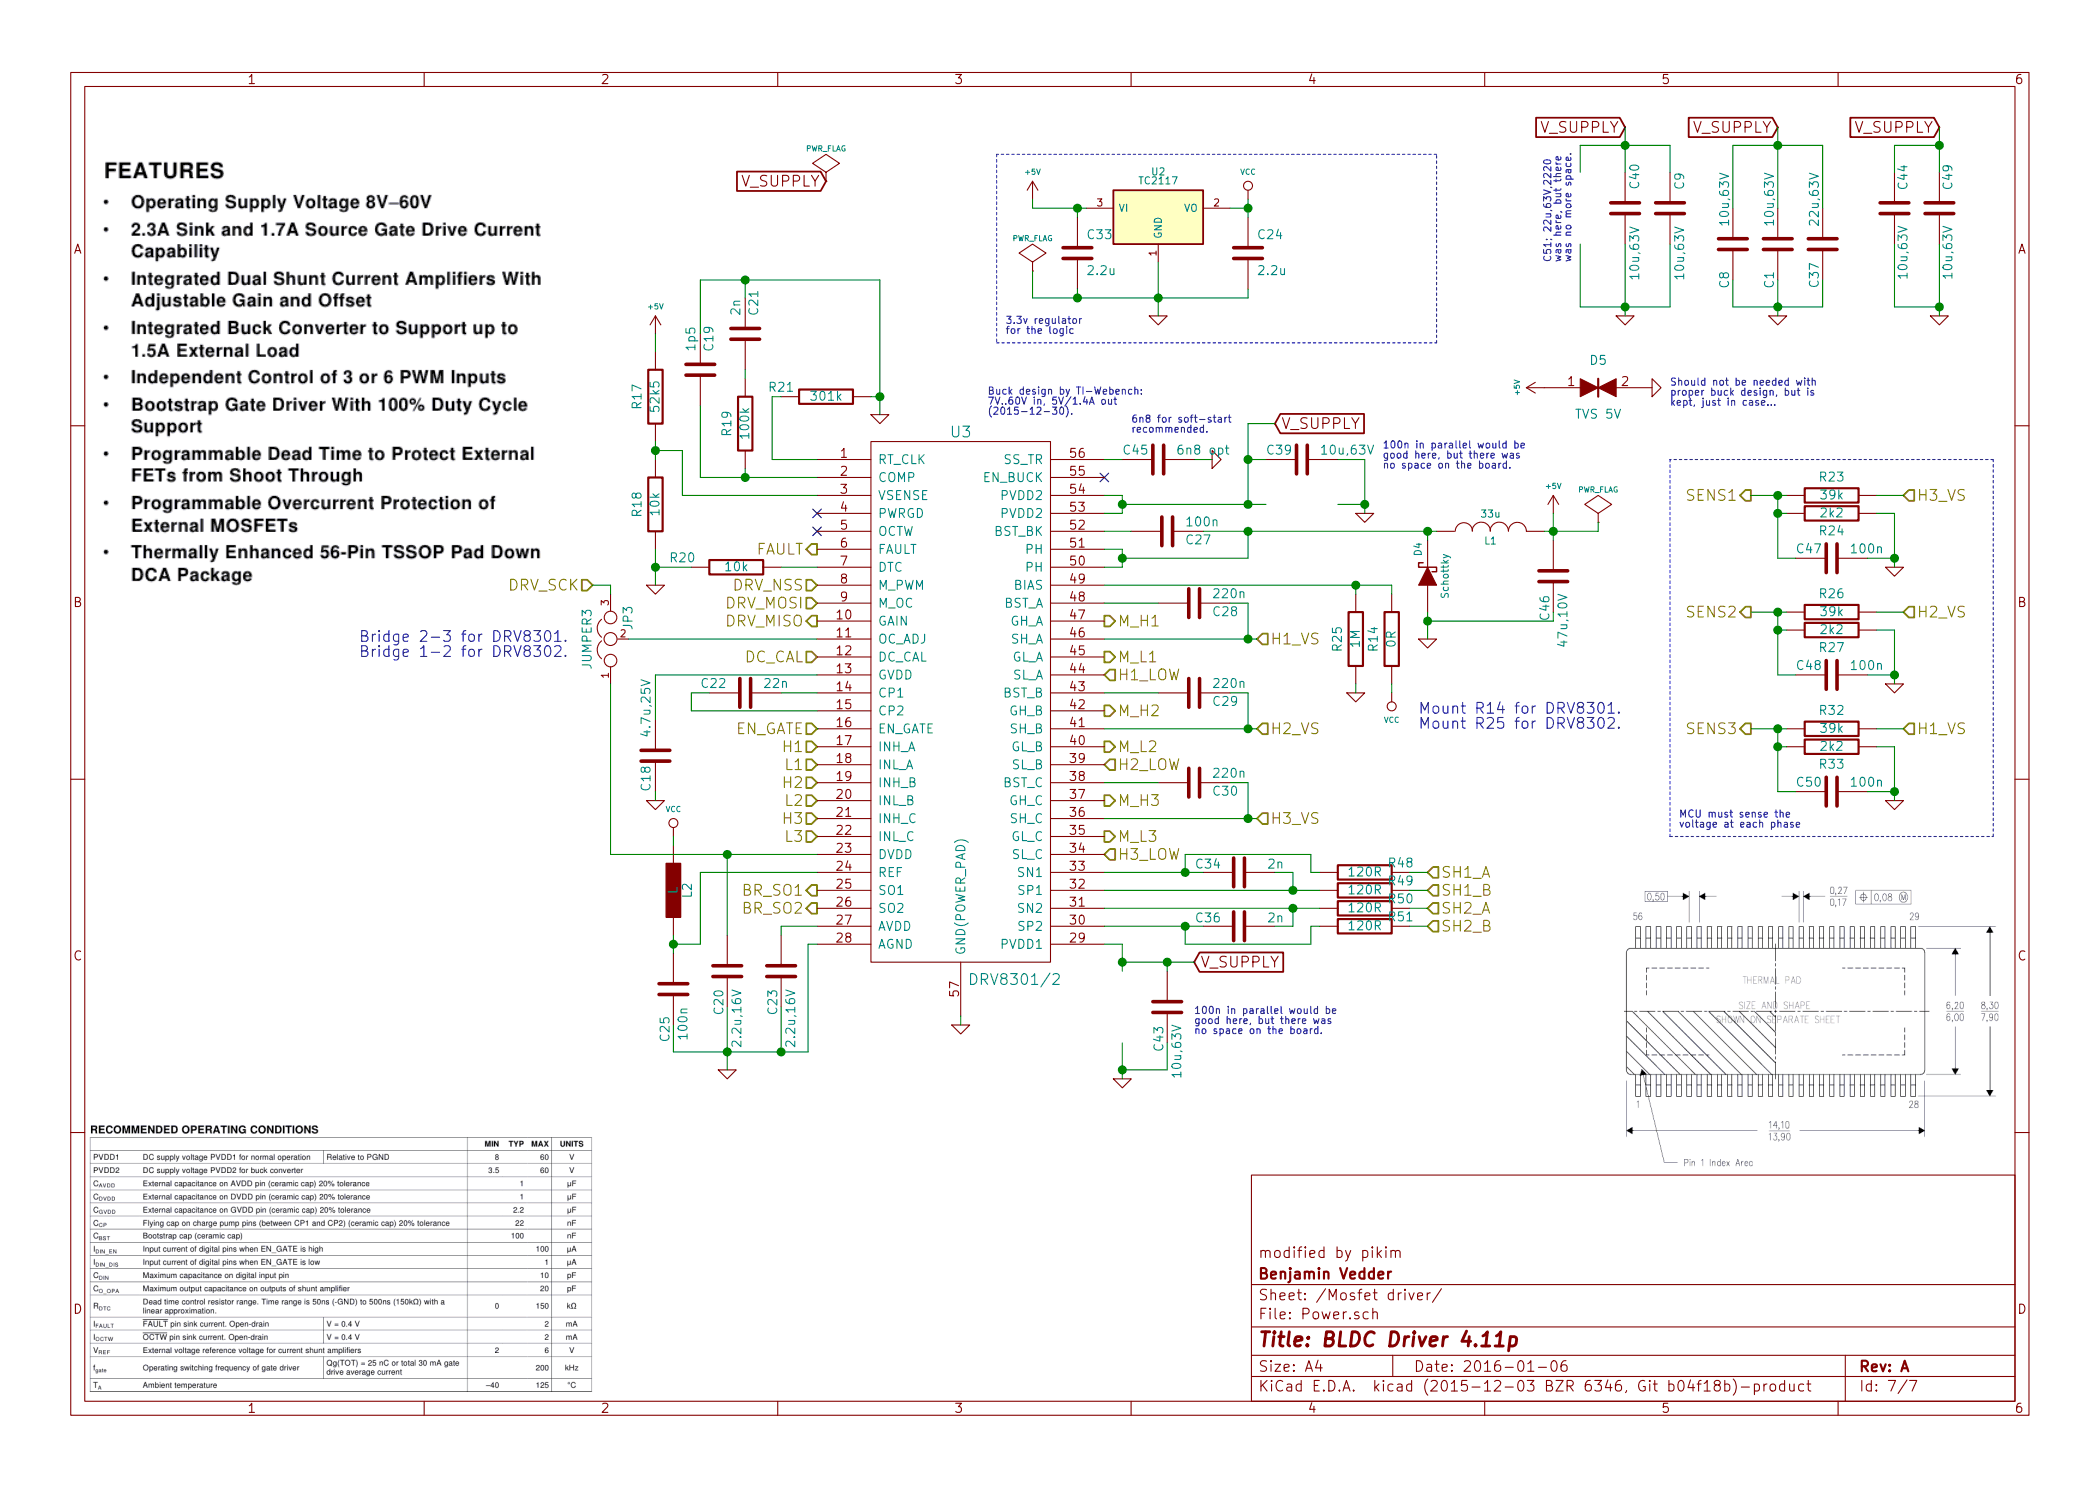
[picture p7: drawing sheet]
EESchema Schematic File Version 2
LIBS:power
LIBS:device
LIBS:transistors
LIBS:conn
LIBS:linear
LIBS:regul
LIBS:74xx
LIBS:cmos4000
LIBS:adc-dac
LIBS:memory
LIBS:xilinx
LIBS:microcontrollers
LIBS:dsp
LIBS:microchip
LIBS:analog_switches
LIBS:motorola
LIBS:texas
LIBS:intel
LIBS:audio
LIBS:interface
LIBS:digital-audio
LIBS:philips
LIBS:display
LIBS:cypress
LIBS:siliconi
LIBS:opto
LIBS:atmel
LIBS:contrib
LIBS:valves
LIBS:BLDC_4-cache
EELAYER 25 0
EELAYER END
$Descr A4 11693 8268
encoding utf-8
Sheet 7 7
Title "BLDC Driver 4.11p"
Date "2016-01-06"
Rev "A"
Comp "Benjamin Vedder"
Comment1 "modified by pikim"
Comment2 ""
Comment3 ""
Comment4 ""
$EndDescr
$Comp
L C-RESCUE-BLDC_4 C28
U 1 1
P 6650 3350
F 0 "C28" V 6700 3450 50  0000 L CNN
F 1 "220n" V 6600 3450 50  0000 L CNN
F 2 "CRF1:SMD-0603_c" H 6650 3350 60  0001 C CNN
F 3 "" H 6650 3350 60  0001 C CNN
	1    6650 3350
	0    1    1    0   
$EndComp
$Comp
L DIODESCH D4
U 1 1
P 7950 3200
F 0 "D4" H 8100 3250 40  0000 C CNN
F 1 "Schottky" H 7950 3100 40  0000 C CNN
F 2 "Diodes_SMD:SMA_Standard" H 7950 3200 60  0001 C CNN
F 3 "" H 7950 3200 60  0001 C CNN
	1    7950 3200
	0    -1   -1   0   
$EndComp
$Comp
L R-RESCUE-BLDC_4 R23
U 1 1
P 10200 2750
F 0 "R23" V 10100 2750 50  0000 C CNN
F 1 "39k" V 10200 2750 50  0000 C CNN
F 2 "CRF1:SMD-0603_r" H 10200 2750 60  0001 C CNN
F 3 "" H 10200 2750 60  0001 C CNN
	1    10200 2750
	0    1    1    0   
$EndComp
$Comp
L R-RESCUE-BLDC_4 R24
U 1 1
P 10200 2850
F 0 "R24" V 10300 2850 50  0000 C CNN
F 1 "2k2" V 10200 2850 50  0000 C CNN
F 2 "CRF1:SMD-0603_r" H 10200 2850 60  0001 C CNN
F 3 "" H 10200 2850 60  0001 C CNN
	1    10200 2850
	0    1    1    0   
$EndComp
$Comp
L GND-RESCUE-BLDC_4 #PWR048
U 1 1
P 10550 3150
F 0 "#PWR048" H 10550 3150 30  0001 C CNN
F 1 "GND" H 10550 3080 30  0001 C CNN
F 2 "" H 10550 3150 60  0001 C CNN
F 3 "" H 10550 3150 60  0001 C CNN
	1    10550 3150
	1    0    0    -1  
$EndComp
$Comp
L GND-RESCUE-BLDC_4 #PWR049
U 1 1
P 10550 3800
F 0 "#PWR049" H 10550 3800 30  0001 C CNN
F 1 "GND" H 10550 3730 30  0001 C CNN
F 2 "" H 10550 3800 60  0001 C CNN
F 3 "" H 10550 3800 60  0001 C CNN
	1    10550 3800
	1    0    0    -1  
$EndComp
$Comp
L R-RESCUE-BLDC_4 R27
U 1 1
P 10200 3500
F 0 "R27" V 10300 3500 50  0000 C CNN
F 1 "2k2" V 10200 3500 50  0000 C CNN
F 2 "CRF1:SMD-0603_r" H 10200 3500 60  0001 C CNN
F 3 "" H 10200 3500 60  0001 C CNN
	1    10200 3500
	0    1    1    0   
$EndComp
$Comp
L R-RESCUE-BLDC_4 R26
U 1 1
P 10200 3400
F 0 "R26" V 10100 3400 50  0000 C CNN
F 1 "39k" V 10200 3400 50  0000 C CNN
F 2 "CRF1:SMD-0603_r" H 10200 3400 60  0001 C CNN
F 3 "" H 10200 3400 60  0001 C CNN
	1    10200 3400
	0    1    1    0   
$EndComp
$Comp
L R-RESCUE-BLDC_4 R32
U 1 1
P 10200 4050
F 0 "R32" V 10100 4050 50  0000 C CNN
F 1 "39k" V 10200 4050 50  0000 C CNN
F 2 "CRF1:SMD-0603_r" H 10200 4050 60  0001 C CNN
F 3 "" H 10200 4050 60  0001 C CNN
	1    10200 4050
	0    1    1    0   
$EndComp
$Comp
L R-RESCUE-BLDC_4 R33
U 1 1
P 10200 4150
F 0 "R33" V 10300 4150 50  0000 C CNN
F 1 "2k2" V 10200 4150 50  0000 C CNN
F 2 "CRF1:SMD-0603_r" H 10200 4150 60  0001 C CNN
F 3 "" H 10200 4150 60  0001 C CNN
	1    10200 4150
	0    1    1    0   
$EndComp
$Comp
L GND-RESCUE-BLDC_4 #PWR050
U 1 1
P 10550 4450
F 0 "#PWR050" H 10550 4450 30  0001 C CNN
F 1 "GND" H 10550 4380 30  0001 C CNN
F 2 "" H 10550 4450 60  0001 C CNN
F 3 "" H 10550 4450 60  0001 C CNN
	1    10550 4450
	1    0    0    -1  
$EndComp
$Comp
L C-RESCUE-BLDC_4 C29
U 1 1
P 6650 3850
F 0 "C29" V 6700 3950 50  0000 L CNN
F 1 "220n" V 6600 3950 50  0000 L CNN
F 2 "CRF1:SMD-0603_c" H 6650 3850 60  0001 C CNN
F 3 "" H 6650 3850 60  0001 C CNN
	1    6650 3850
	0    1    1    0   
$EndComp
$Comp
L C-RESCUE-BLDC_4 C30
U 1 1
P 6650 4350
F 0 "C30" V 6700 4450 50  0000 L CNN
F 1 "220n" V 6600 4450 50  0000 L CNN
F 2 "CRF1:SMD-0603_c" H 6650 4350 60  0001 C CNN
F 3 "" H 6650 4350 60  0001 C CNN
	1    6650 4350
	0    1    1    0   
$EndComp
NoConn ~ 6150 2650
$Comp
L C-RESCUE-BLDC_4 C27
U 1 1
P 6500 2950
F 0 "C27" V 6550 3050 50  0000 L CNN
F 1 "100n" V 6450 3050 50  0000 L CNN
F 2 "CRF1:SMD-0603_c" H 6500 2950 60  0001 C CNN
F 3 "" H 6500 2950 60  0001 C CNN
	1    6500 2950
	0    1    1    0   
$EndComp
$Comp
L INDUCTOR L1
U 1 1
P 8300 2950
F 0 "L1" V 8250 2950 40  0000 C CNN
F 1 "33u" V 8400 2950 40  0000 C CNN
F 2 "pikim:inductor_smd_6x6mm" H 8300 2950 60  0001 C CNN
F 3 "" H 8300 2950 60  0001 C CNN
	1    8300 2950
	0    -1   -1   0   
$EndComp
$Comp
L GND-RESCUE-BLDC_4 #PWR051
U 1 1
P 7950 3550
F 0 "#PWR051" H 7950 3550 30  0001 C CNN
F 1 "GND" H 7950 3480 30  0001 C CNN
F 2 "" H 7950 3550 60  0001 C CNN
F 3 "" H 7950 3550 60  0001 C CNN
	1    7950 3550
	1    0    0    -1  
$EndComp
$Comp
L +5V #PWR052
U 1 1
P 8650 2850
F 0 "#PWR052" H 8650 2940 20  0001 C CNN
F 1 "+5V" H 8650 3000 30  0000 C CNN
F 2 "" H 8650 2850 60  0001 C CNN
F 3 "" H 8650 2850 60  0001 C CNN
	1    8650 2850
	1    0    0    -1  
$EndComp
$Comp
L C-RESCUE-BLDC_4 C22
U 1 1
P 4150 3850
F 0 "C22" V 4100 3600 50  0000 L CNN
F 1 "22n" V 4100 3950 50  0000 L CNN
F 2 "CRF1:SMD-0603_c" H 4150 3850 60  0001 C CNN
F 3 "" H 4150 3850 60  0001 C CNN
	1    4150 3850
	0    1    1    0   
$EndComp
$Comp
L C-RESCUE-BLDC_4 C18
U 1 1
P 3650 4200
F 0 "C18" V 3600 4000 50  0000 L CNN
F 1 "4.7u,25V" V 3600 4300 50  0000 L CNN
F 2 "CRF1:SMD-0603_c" H 3650 4200 60  0001 C CNN
F 3 "" H 3650 4200 60  0001 C CNN
F 4 "GRM188R61E475KE15" V 3650 4200 60  0001 C CNN "Part#"
	1    3650 4200
	1    0    0    -1  
$EndComp
$Comp
L GND-RESCUE-BLDC_4 #PWR053
U 1 1
P 4050 5950
F 0 "#PWR053" H 4050 5950 30  0001 C CNN
F 1 "GND" H 4050 5880 30  0001 C CNN
F 2 "" H 4050 5950 60  0001 C CNN
F 3 "" H 4050 5950 60  0001 C CNN
	1    4050 5950
	1    0    0    -1  
$EndComp
$Comp
L C-RESCUE-BLDC_4 C20
U 1 1
P 4050 5400
F 0 "C20" V 4100 5500 50  0000 L CNN
F 1 "2.2u,16V" V 4000 5500 50  0000 L CNN
F 2 "CRF1:SMD-0603_c" H 4050 5400 60  0001 C CNN
F 3 "" H 4050 5400 60  0001 C CNN
F 4 "GRM188R61C225KAAD" V 4050 5400 60  0001 C CNN "Part#"
	1    4050 5400
	-1   0    0    1   
$EndComp
$Comp
L C-RESCUE-BLDC_4 C23
U 1 1
P 4350 5400
F 0 "C23" V 4400 5500 50  0000 L CNN
F 1 "2.2u,16V" V 4300 5500 50  0000 L CNN
F 2 "CRF1:SMD-0603_c" H 4350 5400 60  0001 C CNN
F 3 "" H 4350 5400 60  0001 C CNN
F 4 "GRM188R61C225KAAD" V 4350 5400 60  0001 C CNN "Part#"
	1    4350 5400
	-1   0    0    1   
$EndComp
$Comp
L GND-RESCUE-BLDC_4 #PWR054
U 1 1
P 5350 5700
F 0 "#PWR054" H 5350 5700 30  0001 C CNN
F 1 "GND" H 5350 5630 30  0001 C CNN
F 2 "" H 5350 5700 60  0001 C CNN
F 3 "" H 5350 5700 60  0001 C CNN
	1    5350 5700
	1    0    0    -1  
$EndComp
$Comp
L GND-RESCUE-BLDC_4 #PWR055
U 1 1
P 3650 3250
F 0 "#PWR055" H 3650 3250 30  0001 C CNN
F 1 "GND" H 3650 3180 30  0001 C CNN
F 2 "" H 3650 3250 60  0001 C CNN
F 3 "" H 3650 3250 60  0001 C CNN
	1    3650 3250
	1    0    0    -1  
$EndComp
$Comp
L R-RESCUE-BLDC_4 R20
U 1 1
P 4100 3150
F 0 "R20" V 4050 2850 50  0000 C CNN
F 1 "10k" V 4100 3150 50  0000 C CNN
F 2 "CRF1:SMD-0603_r" H 4100 3150 60  0001 C CNN
F 3 "" H 4100 3150 60  0001 C CNN
	1    4100 3150
	0    1    1    0   
$EndComp
$Comp
L R-RESCUE-BLDC_4 R21
U 1 1
P 4600 2200
F 0 "R21" V 4550 1950 50  0000 C CNN
F 1 "301k" V 4600 2200 50  0000 C CNN
F 2 "CRF1:SMD-0603_r" H 4600 2200 60  0001 C CNN
F 3 "" H 4600 2200 60  0001 C CNN
	1    4600 2200
	0    1    1    0   
$EndComp
$Comp
L GND-RESCUE-BLDC_4 #PWR056
U 1 1
P 4900 2300
F 0 "#PWR056" H 4900 2300 30  0001 C CNN
F 1 "GND" H 4900 2230 30  0001 C CNN
F 2 "" H 4900 2300 60  0001 C CNN
F 3 "" H 4900 2300 60  0001 C CNN
	1    4900 2300
	1    0    0    -1  
$EndComp
$Comp
L +5V #PWR057
U 1 1
P 3650 1850
F 0 "#PWR057" H 3650 1940 20  0001 C CNN
F 1 "+5V" H 3650 2000 30  0000 C CNN
F 2 "" H 3650 1850 60  0001 C CNN
F 3 "" H 3650 1850 60  0001 C CNN
	1    3650 1850
	1    0    0    -1  
$EndComp
$Comp
L R-RESCUE-BLDC_4 R17
U 1 1
P 3650 2200
F 0 "R17" V 3550 2200 50  0000 C CNN
F 1 "52k5" V 3650 2200 50  0000 C CNN
F 2 "CRF1:SMD-0603_r" H 3650 2200 60  0001 C CNN
F 3 "" H 3650 2200 60  0001 C CNN
	1    3650 2200
	1    0    0    -1  
$EndComp
$Comp
L R-RESCUE-BLDC_4 R18
U 1 1
P 3650 2800
F 0 "R18" V 3550 2800 50  0000 C CNN
F 1 "10k" V 3650 2800 50  0000 C CNN
F 2 "CRF1:SMD-0603_r" H 3650 2800 60  0001 C CNN
F 3 "" H 3650 2800 60  0001 C CNN
	1    3650 2800
	1    0    0    -1  
$EndComp
$Comp
L R-RESCUE-BLDC_4 R19
U 1 1
P 4150 2350
F 0 "R19" V 4050 2350 50  0000 C CNN
F 1 "100k" V 4150 2350 50  0000 C CNN
F 2 "CRF1:SMD-0603_r" H 4150 2350 60  0001 C CNN
F 3 "" H 4150 2350 60  0001 C CNN
	1    4150 2350
	1    0    0    -1  
$EndComp
$Comp
L C-RESCUE-BLDC_4 C21
U 1 1
P 4150 1850
F 0 "C21" V 4200 1950 50  0000 L CNN
F 1 "2n" V 4100 1950 50  0000 L CNN
F 2 "CRF1:SMD-0603_c" H 4150 1850 60  0001 C CNN
F 3 "" H 4150 1850 60  0001 C CNN
	1    4150 1850
	1    0    0    -1  
$EndComp
$Comp
L C-RESCUE-BLDC_4 C19
U 1 1
P 3900 2050
F 0 "C19" V 3950 2150 50  0000 L CNN
F 1 "1p5" V 3850 2150 50  0000 L CNN
F 2 "CRF1:SMD-0603_c" H 3900 2050 60  0001 C CNN
F 3 "" H 3900 2050 60  0001 C CNN
	1    3900 2050
	1    0    0    -1  
$EndComp
$Comp
L C-RESCUE-BLDC_4 C24
U 1 1
P 6950 1400
F 0 "C24" H 7000 1500 50  0000 L CNN
F 1 "2.2u" H 7000 1300 50  0000 L CNN
F 2 "CRF1:SMD-0603_c" H 6950 1400 60  0001 C CNN
F 3 "" H 6950 1400 60  0001 C CNN
F 4 "GRM188R61C225KAAD or GRM188C81A225KAAD" H 6950 1400 60  0001 C CNN "Part#"
	1    6950 1400
	1    0    0    -1  
$EndComp
$Comp
L GND-RESCUE-BLDC_4 #PWR058
U 1 1
P 6450 1750
F 0 "#PWR058" H 6450 1750 30  0001 C CNN
F 1 "GND" H 6450 1680 30  0001 C CNN
F 2 "" H 6450 1750 60  0001 C CNN
F 3 "" H 6450 1750 60  0001 C CNN
	1    6450 1750
	1    0    0    -1  
$EndComp
$Comp
L VCC #PWR059
U 1 1
P 6950 1100
F 0 "#PWR059" H 6950 1200 30  0001 C CNN
F 1 "VCC" H 6950 1250 30  0000 C CNN
F 2 "" H 6950 1100 60  0001 C CNN
F 3 "" H 6950 1100 60  0001 C CNN
	1    6950 1100
	1    0    0    -1  
$EndComp
$Comp
L +5V #PWR060
U 1 1
P 5750 1100
F 0 "#PWR060" H 5750 1190 20  0001 C CNN
F 1 "+5V" H 5750 1250 30  0000 C CNN
F 2 "" H 5750 1100 60  0001 C CNN
F 3 "" H 5750 1100 60  0001 C CNN
	1    5750 1100
	1    0    0    -1  
$EndComp
$Comp
L VCC #PWR061
U 1 1
P 3750 4650
F 0 "#PWR061" H 3750 4750 30  0001 C CNN
F 1 "VCC" H 3750 4800 30  0000 C CNN
F 2 "" H 3750 4650 60  0001 C CNN
F 3 "" H 3750 4650 60  0001 C CNN
	1    3750 4650
	1    0    0    -1  
$EndComp
$Comp
L PWR_FLAG #FLG062
U 1 1
P 8900 2900
F 0 "#FLG062" H 8900 2995 30  0001 C CNN
F 1 "PWR_FLAG" H 8900 3080 30  0000 C CNN
F 2 "" H 8900 2900 60  0001 C CNN
F 3 "" H 8900 2900 60  0001 C CNN
	1    8900 2900
	1    0    0    -1  
$EndComp
$Comp
L PWR_FLAG #FLG063
U 1 1
P 5750 1500
F 0 "#FLG063" H 5750 1595 30  0001 C CNN
F 1 "PWR_FLAG" H 5750 1680 30  0000 C CNN
F 2 "" H 5750 1500 60  0001 C CNN
F 3 "" H 5750 1500 60  0001 C CNN
	1    5750 1500
	1    0    0    -1  
$EndComp
$Comp
L PWR_FLAG #FLG064
U 1 1
P 4600 1000
F 0 "#FLG064" H 4600 1095 30  0001 C CNN
F 1 "PWR_FLAG" H 4600 1180 30  0000 C CNN
F 2 "" H 4600 1000 60  0001 C CNN
F 3 "" H 4600 1000 60  0001 C CNN
	1    4600 1000
	1    0    0    -1  
$EndComp
$Comp
L R-RESCUE-BLDC_4 R48
U 1 1
P 7600 4850
F 0 "R48" V 7550 5050 50  0000 C CNN
F 1 "120R" V 7600 4850 50  0000 C CNN
F 2 "CRF1:SMD-0603_r" H 7600 4850 60  0001 C CNN
F 3 "" H 7600 4850 60  0001 C CNN
	1    7600 4850
	0    1    1    0   
$EndComp
$Comp
L R-RESCUE-BLDC_4 R49
U 1 1
P 7600 4950
F 0 "R49" V 7550 5150 50  0000 C CNN
F 1 "120R" V 7600 4950 50  0000 C CNN
F 2 "CRF1:SMD-0603_r" H 7600 4950 60  0001 C CNN
F 3 "" H 7600 4950 60  0001 C CNN
	1    7600 4950
	0    1    1    0   
$EndComp
$Comp
L R-RESCUE-BLDC_4 R50
U 1 1
P 7600 5050
F 0 "R50" V 7550 5250 50  0000 C CNN
F 1 "120R" V 7600 5050 50  0000 C CNN
F 2 "CRF1:SMD-0603_r" H 7600 5050 60  0001 C CNN
F 3 "" H 7600 5050 60  0001 C CNN
	1    7600 5050
	0    1    1    0   
$EndComp
$Comp
L R-RESCUE-BLDC_4 R51
U 1 1
P 7600 5150
F 0 "R51" V 7550 5350 50  0000 C CNN
F 1 "120R" V 7600 5150 50  0000 C CNN
F 2 "CRF1:SMD-0603_r" H 7600 5150 60  0001 C CNN
F 3 "" H 7600 5150 60  0001 C CNN
	1    7600 5150
	0    1    1    0   
$EndComp
$Comp
L C-RESCUE-BLDC_4 C34
U 1 1
P 6900 4850
F 0 "C34" V 6950 4950 50  0000 L CNN
F 1 "2n" V 6950 4600 50  0000 L CNN
F 2 "CRF1:SMD-0603_c" H 6900 4850 60  0001 C CNN
F 3 "" H 6900 4850 60  0001 C CNN
	1    6900 4850
	0    -1   -1   0   
$EndComp
$Comp
L C-RESCUE-BLDC_4 C36
U 1 1
P 6900 5150
F 0 "C36" V 6950 5250 50  0000 L CNN
F 1 "2n" V 6950 4900 50  0000 L CNN
F 2 "CRF1:SMD-0603_c" H 6900 5150 60  0001 C CNN
F 3 "" H 6900 5150 60  0001 C CNN
	1    6900 5150
	0    -1   -1   0   
$EndComp
$Comp
L GND-RESCUE-BLDC_4 #PWR065
U 1 1
P 7600 2850
F 0 "#PWR065" H 7600 2850 30  0001 C CNN
F 1 "GND" H 7600 2780 30  0001 C CNN
F 2 "" H 7600 2850 60  0001 C CNN
F 3 "" H 7600 2850 60  0001 C CNN
	1    7600 2850
	1    0    0    -1  
$EndComp
NoConn ~ 4550 2850
NoConn ~ 4550 2950
$Comp
L C-RESCUE-BLDC_4 C39
U 1 1
P 7250 2550
F 0 "C39" V 7200 2350 50  0000 L CNN
F 1 "10u,63V" V 7200 2650 50  0000 L CNN
F 2 "w_smd_cap:c_1210" H 7250 2550 60  0001 C CNN
F 3 "" H 7250 2550 60  0001 C CNN
F 4 "GRM32ER71J106KA12" V 7250 2550 60  0001 C CNN "Part#"
	1    7250 2550
	0    1    1    0   
$EndComp
$Comp
L C-RESCUE-BLDC_4 C43
U 1 1
P 6500 5600
F 0 "C43" V 6550 5350 50  0000 L CNN
F 1 "10u,63V" V 6450 5200 50  0000 L CNN
F 2 "w_smd_cap:c_1210" H 6500 5600 60  0001 C CNN
F 3 "" H 6500 5600 60  0001 C CNN
F 4 "GRM32ER71J106KA12" V 6500 5600 60  0001 C CNN "Part#"
	1    6500 5600
	-1   0    0    -1  
$EndComp
$Comp
L C-RESCUE-BLDC_4 C44
U 1 1
P 10550 1150
F 0 "C44" V 10600 1250 50  0000 L CNN
F 1 "10u,63V" V 10600 750 50  0000 L CNN
F 2 "w_smd_cap:c_1210" H 10550 1150 60  0001 C CNN
F 3 "" H 10550 1150 60  0001 C CNN
F 4 "GRM32ER71J106KA12" V 10550 1150 60  0001 C CNN "Part#"
	1    10550 1150
	1    0    0    -1  
$EndComp
Text GLabel 7100 2350 2    60   Input ~ 0
V_SUPPLY
Text GLabel 6650 5350 2    60   Input ~ 0
V_SUPPLY
$Comp
L C-RESCUE-BLDC_4 C49
U 1 1
P 10800 1150
F 0 "C49" V 10850 1250 50  0000 L CNN
F 1 "10u,63V" V 10850 750 50  0000 L CNN
F 2 "w_smd_cap:c_1210" H 10800 1150 60  0001 C CNN
F 3 "" H 10800 1150 60  0001 C CNN
F 4 "GRM32ER71J106KA12" V 10800 1150 60  0001 C CNN "Part#"
	1    10800 1150
	1    0    0    -1  
$EndComp
$Comp
L C-RESCUE-BLDC_4 C1
U 1 1
P 9900 1350
F 0 "C1" V 9950 1500 50  0000 L CNN
F 1 "10u,63V" V 9950 950 50  0000 L CNN
F 2 "w_smd_cap:c_1210" H 9900 1350 60  0001 C CNN
F 3 "" H 9900 1350 60  0001 C CNN
F 4 "GRM32ER71J106KA12" V 9900 1350 60  0001 C CNN "Part#"
	1    9900 1350
	-1   0    0    1   
$EndComp
$Comp
L C-RESCUE-BLDC_4 C37
U 1 1
P 10150 1350
F 0 "C37" V 10200 1450 50  0000 L CNN
F 1 "22u,63V" V 10200 950 50  0000 L CNN
F 2 "w_smd_cap:c_2220" H 10150 1350 60  0001 C CNN
F 3 "" H 10150 1350 60  0001 C CNN
F 4 "KRM55WR71J226MH01" V 10150 1350 60  0001 C CNN "Part#"
	1    10150 1350
	-1   0    0    1   
$EndComp
$Comp
L NCP1117ST33T3G U2
U 1 1
P 6450 1200
F 0 "U2" H 6450 1450 40  0000 C CNN
F 1 "TC2117" H 6450 1400 40  0000 C CNN
F 2 "CRF1:SOT-223" H 6450 1200 60  0001 C CNN
F 3 "" H 6450 1200 60  0000 C CNN
	1    6450 1200
	1    0    0    -1  
$EndComp
Text GLabel 9900 700  0    60   Input ~ 0
V_SUPPLY
Text GLabel 4600 1000 0    60   Input ~ 0
V_SUPPLY
$Comp
L C-RESCUE-BLDC_4 C40
U 1 1
P 9050 1150
F 0 "C40" V 9000 900 50  0000 L CNN
F 1 "10u,63V" V 9000 1250 50  0000 L CNN
F 2 "w_smd_cap:c_1210" H 9050 1150 60  0001 C CNN
F 3 "" H 9050 1150 60  0001 C CNN
F 4 "GRM32ER71J106KA12" V 9050 1150 60  0001 C CNN "Part#"
	1    9050 1150
	-1   0    0    1   
$EndComp
$Comp
L C-RESCUE-BLDC_4 C9
U 1 1
P 9300 1150
F 0 "C9" V 9250 950 50  0000 L CNN
F 1 "10u,63V" V 9250 1250 50  0000 L CNN
F 2 "w_smd_cap:c_1210" H 9300 1150 60  0001 C CNN
F 3 "" H 9300 1150 60  0001 C CNN
F 4 "GRM32ER71J106KA12" V 9300 1150 60  0001 C CNN "Part#"
	1    9300 1150
	-1   0    0    1   
$EndComp
$Comp
L C-RESCUE-BLDC_4 C8
U 1 1
P 9650 1350
F 0 "C8" V 9700 1500 50  0000 L CNN
F 1 "10u,63V" V 9700 950 50  0000 L CNN
F 2 "w_smd_cap:c_1210" H 9650 1350 60  0001 C CNN
F 3 "" H 9650 1350 60  0001 C CNN
F 4 "GRM32ER71J106KA12" V 9650 1350 60  0001 C CNN "Part#"
	1    9650 1350
	-1   0    0    1   
$EndComp
Text HLabel 4550 3050 0    60   Output ~ 0
FAULT
Text HLabel 4550 3650 0    60   Input ~ 0
DC_CAL
Text HLabel 4550 4050 0    60   Input ~ 0
EN_GATE
Text HLabel 4550 4150 0    60   Input ~ 0
H1
Text HLabel 4550 4250 0    60   Input ~ 0
L1
Text HLabel 4550 4350 0    60   Input ~ 0
H2
Text HLabel 4550 4450 0    60   Input ~ 0
L2
Text HLabel 4550 4550 0    60   Input ~ 0
H3
Text HLabel 4550 4650 0    60   Input ~ 0
L3
Text HLabel 4550 4950 0    60   Output ~ 0
BR_SO1
Text HLabel 4550 5050 0    60   Output ~ 0
BR_SO2
Text HLabel 9750 2750 0    60   Output ~ 0
SENS1
Text HLabel 9750 3400 0    60   Output ~ 0
SENS2
Text HLabel 9750 4050 0    60   Output ~ 0
SENS3
Text HLabel 6150 3450 2    60   Output ~ 0
M_H1
Text HLabel 6150 3650 2    60   Output ~ 0
M_L1
Text HLabel 6150 3750 2    60   Input ~ 0
H1_LOW
Text HLabel 6150 3950 2    60   Output ~ 0
M_H2
Text HLabel 6150 4150 2    60   Output ~ 0
M_L2
Text HLabel 6150 4250 2    60   Input ~ 0
H2_LOW
Text HLabel 6150 4450 2    60   Output ~ 0
M_H3
Text HLabel 6150 4650 2    60   Output ~ 0
M_L3
Text HLabel 6150 4750 2    60   Input ~ 0
H3_LOW
Text HLabel 7000 3550 2    60   Input ~ 0
H1_VS
Text HLabel 7000 4050 2    60   Input ~ 0
H2_VS
Text HLabel 7000 4550 2    60   Input ~ 0
H3_VS
Text HLabel 7950 4850 2    60   Input ~ 0
SH1_A
Text HLabel 7950 4950 2    60   Input ~ 0
SH1_B
Text HLabel 7950 5050 2    60   Input ~ 0
SH2_A
Text HLabel 7950 5150 2    60   Input ~ 0
SH2_B
Text HLabel 10600 2750 2    60   Input ~ 0
H3_VS
Text HLabel 10600 3400 2    60   Input ~ 0
H2_VS
Text HLabel 10600 4050 2    60   Input ~ 0
H1_VS
Text Notes 9350 4600 0    40   ~ 0
MCU must sense the\nvoltage at each phase
Text Notes 5600 1850 0    40   ~ 0
3.3v regulator\nfor the logic
$Comp
L GND-RESCUE-BLDC_4 #PWR066
U 1 1
P 9900 1750
F 0 "#PWR066" H 9900 1750 30  0001 C CNN
F 1 "GND" H 9900 1680 30  0001 C CNN
F 2 "" H 9900 1750 60  0001 C CNN
F 3 "" H 9900 1750 60  0001 C CNN
	1    9900 1750
	1    0    0    -1  
$EndComp
Text GLabel 9050 700  0    60   Input ~ 0
V_SUPPLY
$Comp
L GND-RESCUE-BLDC_4 #PWR067
U 1 1
P 9050 1750
F 0 "#PWR067" H 9050 1750 30  0001 C CNN
F 1 "GND" H 9050 1680 30  0001 C CNN
F 2 "" H 9050 1750 60  0001 C CNN
F 3 "" H 9050 1750 60  0001 C CNN
	1    9050 1750
	1    0    0    -1  
$EndComp
$Comp
L GND-RESCUE-BLDC_4 #PWR068
U 1 1
P 10800 1750
F 0 "#PWR068" H 10800 1750 30  0001 C CNN
F 1 "GND" H 10800 1680 30  0001 C CNN
F 2 "" H 10800 1750 60  0001 C CNN
F 3 "" H 10800 1750 60  0001 C CNN
	1    10800 1750
	1    0    0    -1  
$EndComp
Text GLabel 10800 700  0    60   Input ~ 0
V_SUPPLY
$Comp
L GND-RESCUE-BLDC_4 #PWR069
U 1 1
P 3650 4450
F 0 "#PWR069" H 3650 4450 30  0001 C CNN
F 1 "GND" H 3650 4380 30  0001 C CNN
F 2 "" H 3650 4450 60  0001 C CNN
F 3 "" H 3650 4450 60  0001 C CNN
	1    3650 4450
	1    0    0    -1  
$EndComp
$Comp
L VCC #PWR070
U 1 1
P 7750 3850
F 0 "#PWR070" H 7750 3950 30  0001 C CNN
F 1 "VCC" H 7750 4000 30  0000 C CNN
F 2 "" H 7750 3850 60  0001 C CNN
F 3 "" H 7750 3850 60  0001 C CNN
	1    7750 3850
	-1   0    0    1   
$EndComp
Text HLabel 4550 3250 0    60   Input ~ 0
DRV_NSS
Text HLabel 4550 3350 0    60   Input ~ 0
DRV_MOSI
Text HLabel 4550 3450 0    60   Output ~ 0
DRV_MISO
$Comp
L JUMPER3 JP3
U 1 1
P 3400 3550
F 0 "JP3" H 3450 3450 50  0000 L CNN
F 1 "JUMPER3" H 3400 3650 50  0000 C BNN
F 2 "open-project:S_JUMPER_3" H 3400 3550 50  0001 C CNN
F 3 "" H 3400 3550 50  0000 C CNN
	1    3400 3550
	0    -1   -1   0   
$EndComp
Text HLabel 3300 3250 0    60   Input ~ 0
DRV_SCK
$Comp
L R-RESCUE-BLDC_4 R25
U 1 1
P 7550 3550
F 0 "R25" V 7450 3550 50  0000 C CNN
F 1 "1M" V 7550 3550 50  0000 C CNN
F 2 "CRF1:SMD-0603_r" H 7550 3550 60  0001 C CNN
F 3 "" H 7550 3550 60  0001 C CNN
	1    7550 3550
	1    0    0    -1  
$EndComp
$Comp
L R-RESCUE-BLDC_4 R14
U 1 1
P 7750 3550
F 0 "R14" V 7650 3550 50  0000 C CNN
F 1 "0R" V 7750 3550 50  0000 C CNN
F 2 "CRF1:SMD-0603_r" H 7750 3550 60  0001 C CNN
F 3 "" H 7750 3550 60  0001 C CNN
	1    7750 3550
	1    0    0    -1  
$EndComp
$Comp
L GND-RESCUE-BLDC_4 #PWR071
U 1 1
P 7550 3850
F 0 "#PWR071" H 7550 3850 30  0001 C CNN
F 1 "GND" H 7550 3780 30  0001 C CNN
F 2 "" H 7550 3850 60  0001 C CNN
F 3 "" H 7550 3850 60  0001 C CNN
	1    7550 3850
	1    0    0    -1  
$EndComp
$Comp
L DRV8302 U3
U 1 1
P 5350 3900
F 0 "U3" H 5350 5400 60  0000 C CNN
F 1 "DRV8301/2" H 5650 2350 60  0000 C CNN
F 2 "pikim:TSSOP-56-PP" H 5350 3900 60  0001 C CNN
F 3 "" H 5350 3900 60  0001 C CNN
	1    5350 3900
	1    0    0    -1  
$EndComp
$Comp
L GND-RESCUE-BLDC_4 #PWR072
U 1 1
P 6250 6000
F 0 "#PWR072" H 6250 6000 30  0001 C CNN
F 1 "GND" H 6250 5930 30  0001 C CNN
F 2 "" H 6250 6000 60  0001 C CNN
F 3 "" H 6250 6000 60  0001 C CNN
	1    6250 6000
	1    0    0    -1  
$EndComp
$Comp
L C-RESCUE-BLDC_4 C25
U 1 1
P 3750 5500
F 0 "C25" V 3800 5650 50  0000 L CNN
F 1 "100n" V 3700 5600 50  0000 L CNN
F 2 "CRF1:SMD-0603_c" H 3750 5500 60  0001 C CNN
F 3 "" H 3750 5500 60  0001 C CNN
	1    3750 5500
	-1   0    0    1   
$EndComp
$Comp
L L L2
U 1 1
P 3750 4950
F 0 "L2" V 3830 4950 50  0000 C CNN
F 1 "L" V 3750 4950 50  0000 C CNN
F 2 "CRF1:SMD-0603_r" H 3750 4950 60  0001 C CNN
F 3 "" H 3750 4950 60  0000 C CNN
	1    3750 4950
	1    0    0    -1  
$EndComp
$Comp
L GND-RESCUE-BLDC_4 #PWR073
U 1 1
P 6750 2550
F 0 "#PWR073" H 6750 2550 30  0001 C CNN
F 1 "GND" H 6750 2480 30  0001 C CNN
F 2 "" H 6750 2550 60  0001 C CNN
F 3 "" H 6750 2550 60  0001 C CNN
	1    6750 2550
	0    -1   -1   0   
$EndComp
$Comp
L C-RESCUE-BLDC_4 C46
U 1 1
P 8650 3200
F 0 "C46" V 8700 2950 50  0000 L CNN
F 1 "47u,10V" V 8600 2800 50  0000 L CNN
F 2 "w_smd_cap:c_1210" H 8650 3200 60  0001 C CNN
F 3 "" H 8650 3200 60  0001 C CNN
F 4 "GRM32ER61A476KE20" V 8650 3200 60  0001 C CNN "Part#"
	1    8650 3200
	-1   0    0    -1  
$EndComp
Text Notes 5500 2300 0    40   ~ 0
Buck design by TI-Webench:\n7V..60V in, 5V/1.4A out\n(2015-12-30).
$Comp
L C-RESCUE-BLDC_4 C33
U 1 1
P 6000 1400
F 0 "C33" H 6050 1500 50  0000 L CNN
F 1 "2.2u" H 6050 1300 50  0000 L CNN
F 2 "CRF1:SMD-0603_c" H 6000 1400 60  0001 C CNN
F 3 "" H 6000 1400 60  0001 C CNN
F 4 "GRM188R61C225KAAD or GRM188C81A225KAAD" H 6000 1400 60  0001 C CNN "Part#"
	1    6000 1400
	1    0    0    -1  
$EndComp
Wire Wire Line
	5750 1650 6950 1650
Connection ~ 6000 1650
Wire Wire Line
	6000 1600 6000 1650
Connection ~ 6000 1150
Wire Wire Line
	6000 1200 6000 1150
Wire Wire Line
	6650 2550 6750 2550
Wire Wire Line
	6150 2550 6250 2550
Wire Wire Line
	3750 4700 3750 4650
Wire Wire Line
	3900 4850 4550 4850
Connection ~ 3750 5250
Wire Wire Line
	3900 5250 3900 4850
Wire Wire Line
	3750 5250 3900 5250
Wire Wire Line
	7300 5150 7350 5150
Wire Wire Line
	7100 5150 7200 5150
Wire Wire Line
	7300 5250 7300 5150
Connection ~ 7200 5050
Wire Wire Line
	7200 5150 7200 5050
Connection ~ 6600 5150
Wire Wire Line
	3750 5850 3750 5700
Wire Wire Line
	4550 4050 4550 4050
Connection ~ 6250 5950
Wire Wire Line
	6500 5950 6500 5800
Wire Wire Line
	6250 5950 6500 5950
Wire Wire Line
	6250 5800 6250 6000
Connection ~ 6500 5350
Wire Wire Line
	6500 5400 6500 5350
Connection ~ 6250 5350
Wire Wire Line
	6250 5350 6650 5350
Wire Wire Line
	6250 5250 6250 5400
Connection ~ 7600 2800
Wire Wire Line
	7600 2550 7450 2550
Wire Wire Line
	7600 2800 7450 2800
Connection ~ 6950 2550
Wire Wire Line
	7050 2550 6950 2550
Wire Wire Line
	7550 3800 7550 3850
Wire Wire Line
	7750 3800 7750 3850
Connection ~ 7550 3250
Wire Wire Line
	7750 3250 7750 3300
Wire Wire Line
	7550 3250 7550 3300
Wire Wire Line
	3400 3250 3300 3250
Wire Wire Line
	3400 3300 3400 3250
Wire Wire Line
	4550 3550 3500 3550
Connection ~ 4050 4750
Wire Wire Line
	3400 4750 3400 3800
Wire Wire Line
	6250 3150 6150 3150
Wire Wire Line
	3650 4450 3650 4400
Wire Wire Line
	4050 5200 4050 4750
Connection ~ 4050 5850
Wire Wire Line
	3750 5850 4500 5850
Wire Wire Line
	10550 950  10550 800 
Wire Wire Line
	10550 800  10800 800 
Connection ~ 10800 800 
Wire Wire Line
	10800 700  10800 950 
Wire Wire Line
	10550 1350 10550 1700
Wire Wire Line
	10550 1700 10800 1700
Connection ~ 10800 1700
Wire Wire Line
	10800 1350 10800 1750
Wire Wire Line
	9650 1550 9650 1700
Wire Wire Line
	9650 1150 9650 800 
Wire Notes Line
	8000 850  5550 850 
Wire Notes Line
	8000 1900 8000 850 
Wire Notes Line
	5550 1900 8000 1900
Wire Notes Line
	5550 850  5550 1900
Wire Notes Line
	11100 2550 9300 2550
Wire Notes Line
	9300 4650 11100 4650
Connection ~ 9050 1700
Wire Wire Line
	9050 1350 9050 1750
Wire Wire Line
	9300 1700 9300 1350
Wire Wire Line
	9300 800  9300 950 
Connection ~ 9050 800 
Wire Wire Line
	9050 700  9050 950 
Wire Wire Line
	8800 800  8800 950 
Wire Wire Line
	8800 800  9300 800 
Wire Wire Line
	9650 800  10150 800 
Wire Wire Line
	9650 1700 10150 1700
Connection ~ 9900 1700
Wire Wire Line
	10150 1700 10150 1550
Wire Wire Line
	9900 1550 9900 1750
Connection ~ 9900 800 
Wire Wire Line
	10150 800  10150 1150
Wire Wire Line
	9900 700  9900 1150
Wire Wire Line
	8800 1700 9300 1700
Wire Wire Line
	8800 1700 8800 1350
Wire Wire Line
	6150 5250 6250 5250
Wire Wire Line
	6950 2350 7100 2350
Connection ~ 6950 2800
Wire Wire Line
	7600 2550 7600 2850
Connection ~ 6250 2800
Wire Wire Line
	6950 2350 6950 2800
Wire Wire Line
	6250 2800 7050 2800
Wire Wire Line
	6250 2850 6150 2850
Wire Wire Line
	6250 2750 6250 2850
Wire Wire Line
	6150 2750 6250 2750
Wire Wire Line
	7850 5150 7950 5150
Wire Wire Line
	7850 5050 7950 5050
Wire Wire Line
	7850 4950 7950 4950
Wire Wire Line
	7850 4850 7950 4850
Connection ~ 7200 4950
Wire Wire Line
	6150 5150 6700 5150
Wire Wire Line
	6600 5250 6600 5150
Wire Wire Line
	6600 5250 7300 5250
Wire Wire Line
	6150 5050 7350 5050
Connection ~ 6600 4850
Wire Wire Line
	7300 4850 7350 4850
Wire Wire Line
	7300 4750 7300 4850
Wire Wire Line
	6600 4750 7300 4750
Wire Wire Line
	6600 4750 6600 4850
Wire Wire Line
	6150 4850 6700 4850
Wire Wire Line
	6150 4950 7350 4950
Wire Wire Line
	7200 4850 7200 4950
Wire Wire Line
	7100 4850 7200 4850
Wire Wire Line
	5750 1650 5750 1500
Connection ~ 8650 2950
Wire Wire Line
	8900 2950 8900 2900
Wire Wire Line
	3750 5200 3750 5300
Wire Wire Line
	5750 1150 5750 1100
Wire Wire Line
	5750 1150 6050 1150
Wire Wire Line
	6850 1150 6950 1150
Connection ~ 6950 1150
Wire Wire Line
	6950 1100 6950 1200
Connection ~ 6450 1650
Wire Wire Line
	6950 1650 6950 1600
Wire Wire Line
	6450 1450 6450 1750
Connection ~ 4150 1550
Connection ~ 4900 2200
Wire Wire Line
	4150 1550 4150 1650
Wire Wire Line
	3900 1550 4900 1550
Wire Wire Line
	3900 1850 3900 1550
Wire Wire Line
	4150 2100 4150 2050
Connection ~ 4150 2650
Wire Wire Line
	3900 2250 3900 2650
Wire Wire Line
	3900 2650 4550 2650
Wire Wire Line
	4150 2600 4150 2650
Connection ~ 3650 2500
Wire Wire Line
	3800 2500 3650 2500
Wire Wire Line
	3800 2750 3800 2500
Wire Wire Line
	4550 2750 3800 2750
Wire Wire Line
	3650 1850 3650 1950
Connection ~ 3650 3150
Wire Wire Line
	3650 2450 3650 2550
Wire Wire Line
	4300 2200 4350 2200
Wire Wire Line
	4300 2550 4300 2200
Wire Wire Line
	4550 2550 4300 2550
Wire Wire Line
	4900 1550 4900 2300
Wire Wire Line
	4850 2200 4900 2200
Wire Wire Line
	3650 3150 3850 3150
Wire Wire Line
	4350 3150 4550 3150
Wire Wire Line
	3650 3050 3650 3250
Wire Wire Line
	5350 5650 5350 5700
Connection ~ 4350 5850
Wire Wire Line
	4350 5850 4350 5600
Wire Wire Line
	4500 5850 4500 5250
Wire Wire Line
	4500 5250 4550 5250
Wire Wire Line
	4350 5150 4550 5150
Wire Wire Line
	4350 5200 4350 5150
Wire Wire Line
	3400 4750 4550 4750
Wire Wire Line
	4050 5600 4050 5950
Wire Wire Line
	3650 3750 3650 4000
Wire Wire Line
	4550 3750 3650 3750
Wire Wire Line
	3850 3850 3950 3850
Wire Wire Line
	3850 3950 3850 3850
Wire Wire Line
	4550 3950 3850 3950
Wire Wire Line
	4350 3850 4550 3850
Wire Wire Line
	8650 2850 8650 3000
Connection ~ 7950 3450
Connection ~ 7950 2950
Wire Wire Line
	7950 2950 7950 3000
Wire Wire Line
	8600 2950 8900 2950
Wire Wire Line
	8650 3450 8650 3400
Wire Wire Line
	7950 3450 8650 3450
Wire Wire Line
	7950 3400 7950 3550
Connection ~ 6950 2950
Wire Wire Line
	6150 3250 7750 3250
Wire Wire Line
	6300 2950 6150 2950
Connection ~ 6250 3100
Wire Wire Line
	6700 2950 8000 2950
Wire Wire Line
	6950 3100 6950 2950
Wire Wire Line
	6250 3100 6950 3100
Wire Wire Line
	6250 3050 6250 3150
Wire Wire Line
	6150 3050 6250 3050
Connection ~ 6950 4550
Wire Wire Line
	6950 4350 6950 4550
Wire Wire Line
	6850 4350 6950 4350
Wire Wire Line
	6450 4350 6150 4350
Wire Wire Line
	6150 4550 7000 4550
Wire Wire Line
	6450 3850 6150 3850
Connection ~ 6950 4050
Wire Wire Line
	6950 3850 6950 4050
Wire Wire Line
	6850 3850 6950 3850
Wire Wire Line
	6150 4050 7000 4050
Wire Wire Line
	6450 3350 6150 3350
Connection ~ 6950 3550
Wire Wire Line
	6950 3350 6950 3550
Wire Wire Line
	6850 3350 6950 3350
Wire Wire Line
	6150 3550 7000 3550
Wire Wire Line
	9900 2750 9900 3100
Wire Wire Line
	10550 2850 10550 3150
Wire Wire Line
	10450 2750 10600 2750
Wire Wire Line
	9950 2850 9900 2850
Connection ~ 9900 2750
Wire Wire Line
	9750 2750 9950 2750
Wire Wire Line
	10450 2850 10550 2850
Wire Wire Line
	10450 3500 10550 3500
Wire Wire Line
	9750 3400 9950 3400
Connection ~ 9900 3400
Wire Wire Line
	9900 3500 9950 3500
Wire Wire Line
	10450 3400 10600 3400
Wire Wire Line
	10550 3500 10550 3800
Wire Wire Line
	9900 3400 9900 3750
Wire Wire Line
	9900 4050 9900 4400
Wire Wire Line
	10550 4150 10550 4450
Wire Wire Line
	10450 4050 10600 4050
Wire Wire Line
	9950 4150 9900 4150
Connection ~ 9900 4050
Wire Wire Line
	9750 4050 9950 4050
Wire Wire Line
	10450 4150 10550 4150
$Comp
L C-RESCUE-BLDC_4 C50
U 1 1
P 10200 4400
F 0 "C50" V 10150 4200 50  0000 L CNN
F 1 "100n" V 10150 4500 50  0000 L CNN
F 2 "CRF1:SMD-0603_c" H 10200 4400 60  0001 C CNN
F 3 "" H 10200 4400 60  0001 C CNN
	1    10200 4400
	0    1    1    0   
$EndComp
Wire Wire Line
	9900 4400 10000 4400
Connection ~ 9900 4150
Wire Wire Line
	10400 4400 10550 4400
Connection ~ 10550 4400
$Comp
L C-RESCUE-BLDC_4 C48
U 1 1
P 10200 3750
F 0 "C48" V 10150 3550 50  0000 L CNN
F 1 "100n" V 10150 3850 50  0000 L CNN
F 2 "CRF1:SMD-0603_c" H 10200 3750 60  0001 C CNN
F 3 "" H 10200 3750 60  0001 C CNN
	1    10200 3750
	0    1    1    0   
$EndComp
Wire Wire Line
	10400 3750 10550 3750
Connection ~ 10550 3750
Wire Wire Line
	9900 3750 10000 3750
Connection ~ 9900 3500
$Comp
L C-RESCUE-BLDC_4 C47
U 1 1
P 10200 3100
F 0 "C47" V 10150 2900 50  0000 L CNN
F 1 "100n" V 10150 3200 50  0000 L CNN
F 2 "CRF1:SMD-0603_c" H 10200 3100 60  0001 C CNN
F 3 "" H 10200 3100 60  0001 C CNN
	1    10200 3100
	0    1    1    0   
$EndComp
Wire Wire Line
	10400 3100 10550 3100
Connection ~ 10550 3100
Wire Wire Line
	9900 3100 10000 3100
Connection ~ 9900 2850
Wire Notes Line
	11100 4650 11100 2550
Wire Notes Line
	9300 2550 9300 4650
Text Notes 8750 1450 1    40   ~ 0
C51; 22u,63V,2220\nwas here, but there\nwas no more space.
Text Notes 6650 5750 0    40   ~ 0
100n in parallel would be\ngood here, but there was\nno space on the board.
Text Notes 7700 2600 0    40   ~ 0
100n in parallel would be\ngood here, but there was\nno space on the board.
Text Notes 6300 2400 0    40   ~ 0
6n8 for soft-start\nrecommended.
$Comp
L C-RESCUE-BLDC_4 C45
U 1 1
P 6450 2550
F 0 "C45" V 6400 2350 50  0000 L CNN
F 1 "6n8 opt" V 6400 2650 50  0000 L CNN
F 2 "CRF1:SMD-0603_c" H 6450 2550 60  0001 C CNN
F 3 "" H 6450 2550 60  0001 C CNN
	1    6450 2550
	0    1    1    0   
$EndComp
$Comp
L TVS D5
U 1 1
P 8900 2150
F 0 "D5" H 8900 2300 50  0000 C CNN
F 1 "TVS 5V" H 8900 2000 50  0000 C CNN
F 2 "Diodes_SMD:SMA_Standard" H 8900 2150 50  0001 C CNN
F 3 "" H 8900 2150 50  0000 C CNN
	1    8900 2150
	1    0    0    -1  
$EndComp
$Comp
L GND-RESCUE-BLDC_4 #PWR074
U 1 1
P 9200 2150
F 0 "#PWR074" H 9200 2150 30  0001 C CNN
F 1 "GND" H 9200 2080 30  0001 C CNN
F 2 "" H 9200 2150 60  0001 C CNN
F 3 "" H 9200 2150 60  0001 C CNN
	1    9200 2150
	0    -1   -1   0   
$EndComp
$Comp
L +5V #PWR075
U 1 1
P 8600 2150
F 0 "#PWR075" H 8600 2240 20  0001 C CNN
F 1 "+5V" H 8600 2300 30  0000 C CNN
F 2 "" H 8600 2150 60  0001 C CNN
F 3 "" H 8600 2150 60  0001 C CNN
	1    8600 2150
	0    -1   -1   0   
$EndComp
Text Notes 9300 2250 0    40   ~ 0
Should not be needed with\nproper buck design, but is\nkept, just in case...
Text Notes 2000 3650 0    60   ~ 0
Bridge 2-3 for DRV8301.\nBridge 1-2 for DRV8302.
Text Notes 7900 4050 0    60   ~ 0
Mount R14 for DRV8301.\nMount R25 for DRV8302.
$EndSCHEMATC
